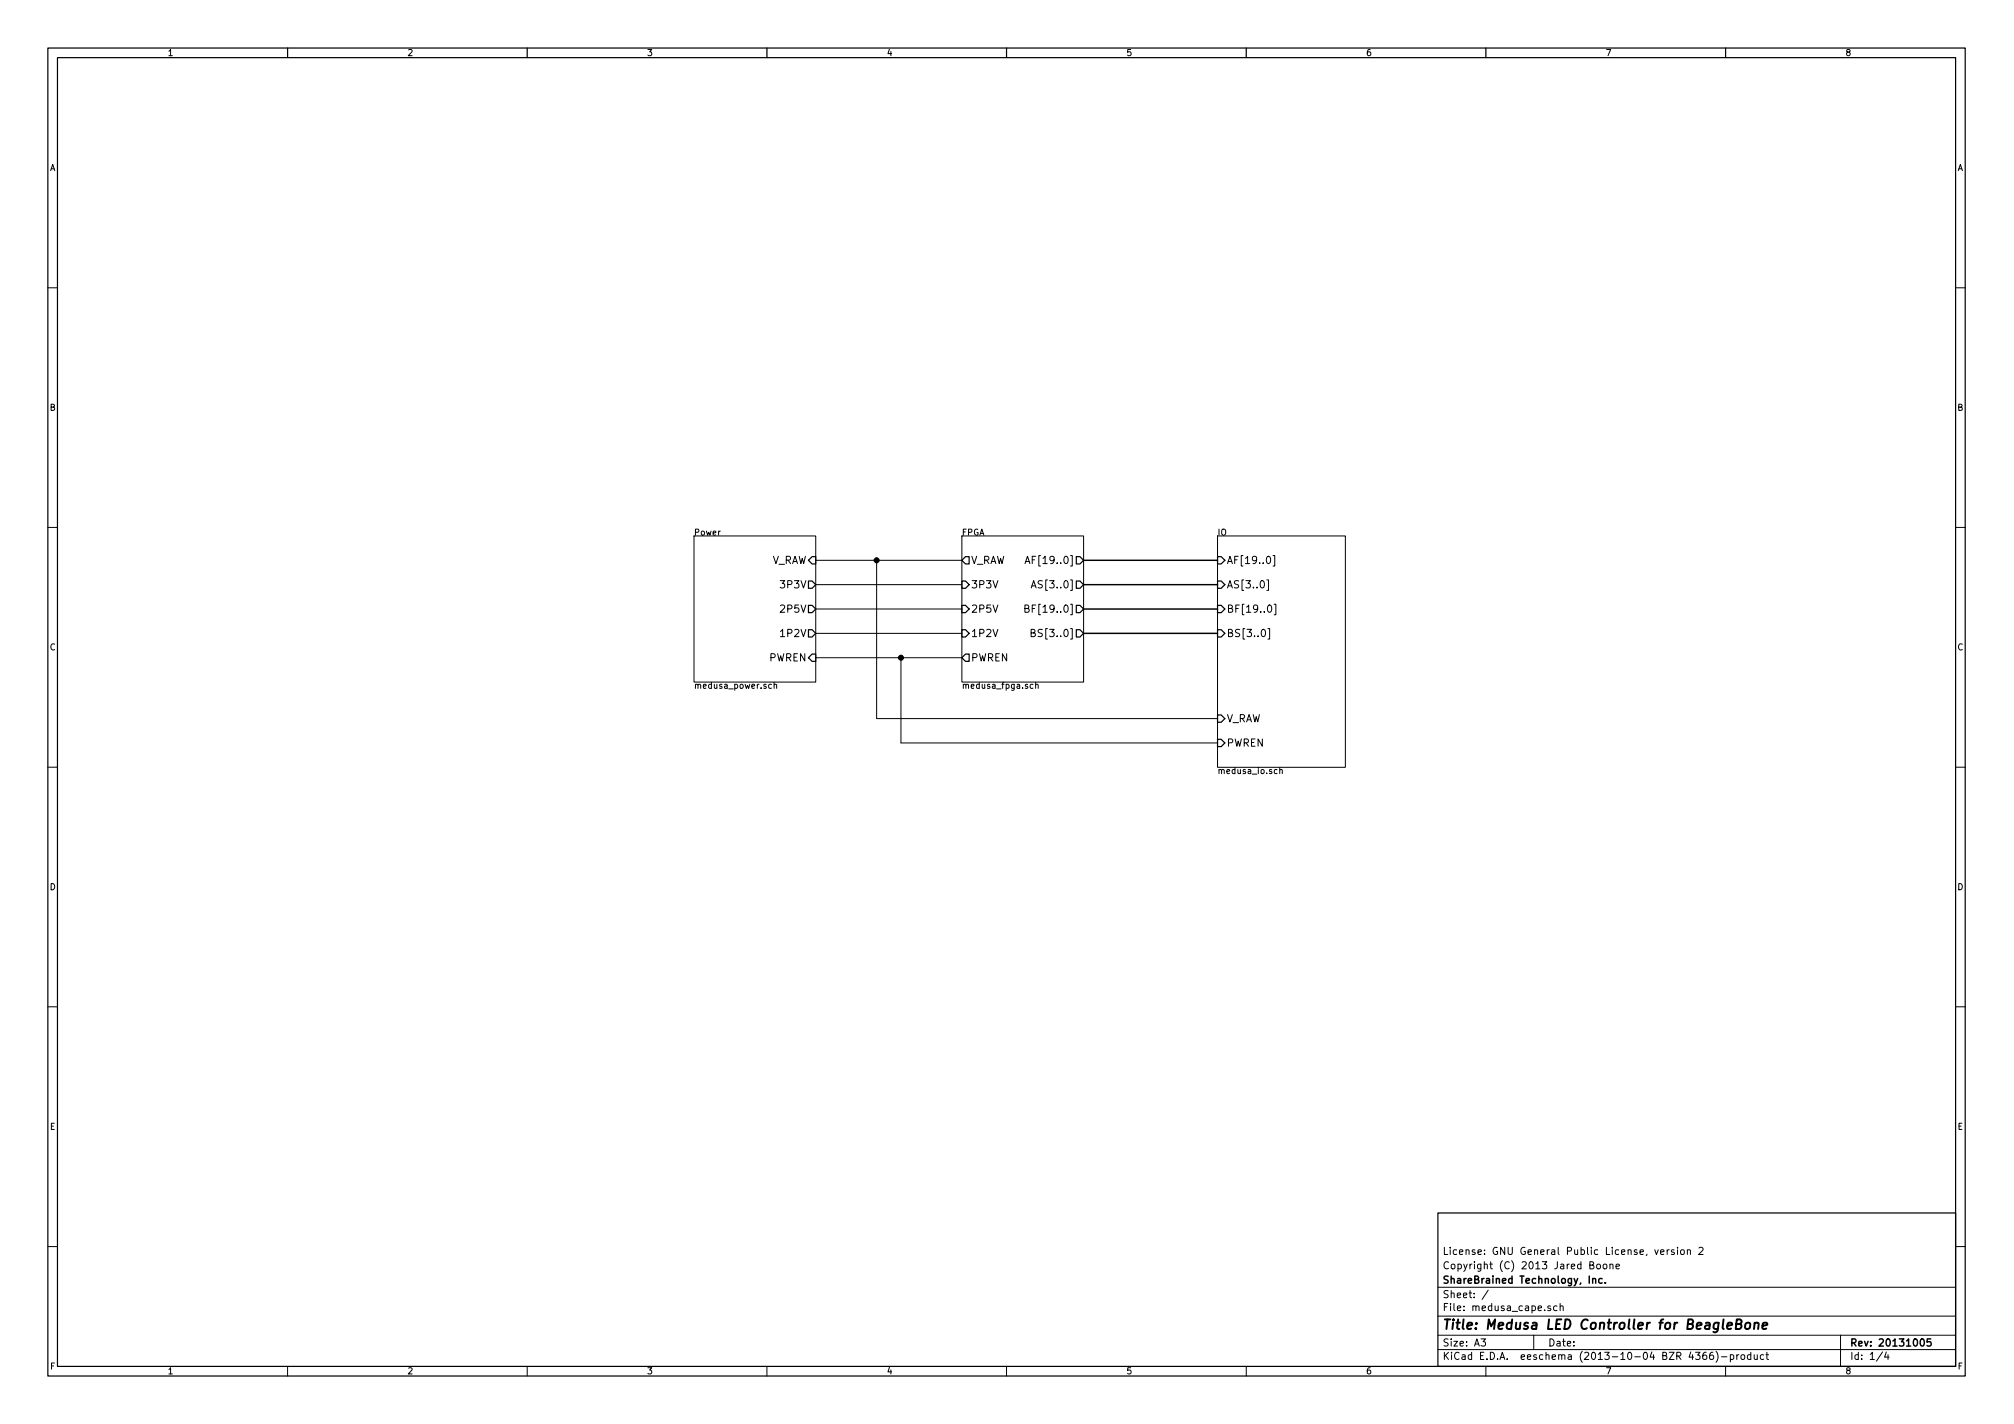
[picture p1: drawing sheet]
EESchema Schematic File Version 2
LIBS:altera
LIBS:beaglebone_black
LIBS:ck
LIBS:conn_power
LIBS:conn_rj
LIBS:header
LIBS:on_cat24c256
LIBS:osc
LIBS:passive
LIBS:regulator
LIBS:supply
LIBS:switch
LIBS:ti
LIBS:tp
LIBS:medusa_cape-cache
EELAYER 24 0
EELAYER END
$Descr A3 16535 11693
encoding utf-8
Sheet 1 4
Title "Medusa LED Controller for BeagleBone"
Date ""
Rev "20131005"
Comp "ShareBrained Technology, Inc."
Comment1 "Copyright (C) 2013 Jared Boone"
Comment2 "License: GNU General Public License, version 2"
Comment3 ""
Comment4 ""
$EndDescr
Wire Bus Line
	8900 4600 10000 4600
Wire Bus Line
	8900 4800 10000 4800
$Sheet
S 5700 4400 1000 1200
U 52427A4F
F0 "Power" 50
F1 "medusa_power.sch" 50
F2 "1P2V" O R 6700 5200 60 
F3 "3P3V" O R 6700 4800 60 
F4 "2P5V" O R 6700 5000 60 
F5 "PWREN" I R 6700 5400 60 
F6 "V_RAW" I R 6700 4600 60 
$EndSheet
Wire Wire Line
	6700 4800 7900 4800
Wire Wire Line
	6700 5000 7900 5000
Wire Wire Line
	6700 5200 7900 5200
Wire Wire Line
	6700 5400 7900 5400
$Sheet
S 10000 4400 1050 1900
U 52491F15
F0 "IO" 50
F1 "medusa_io.sch" 50
F2 "V_RAW" I L 10000 5900 60 
F3 "PWREN" I L 10000 6100 60 
F4 "AF[19..0]" I L 10000 4600 60 
F5 "BF[19..0]" I L 10000 5000 60 
F6 "AS[3..0]" I L 10000 4800 60 
F7 "BS[3..0]" I L 10000 5200 60 
$EndSheet
$Sheet
S 7900 4400 1000 1200
U 5240BB71
F0 "FPGA" 50
F1 "medusa_fpga.sch" 50
F2 "1P2V" I L 7900 5200 60 
F3 "2P5V" I L 7900 5000 60 
F4 "3P3V" I L 7900 4800 60 
F5 "PWREN" O L 7900 5400 60 
F6 "V_RAW" O L 7900 4600 60 
F7 "AF[19..0]" O R 8900 4600 60 
F8 "BF[19..0]" O R 8900 5000 60 
F9 "AS[3..0]" O R 8900 4800 60 
F10 "BS[3..0]" O R 8900 5200 60 
$EndSheet
Wire Wire Line
	6700 4600 7900 4600
Wire Wire Line
	7200 4600 7200 5900
Wire Wire Line
	7200 5900 10000 5900
Connection ~ 7200 4600
Wire Wire Line
	7400 5400 7400 6100
Wire Wire Line
	7400 6100 10000 6100
Connection ~ 7400 5400
Wire Bus Line
	8900 5000 10000 5000
Wire Bus Line
	8900 5200 10000 5200
$EndSCHEMATC
